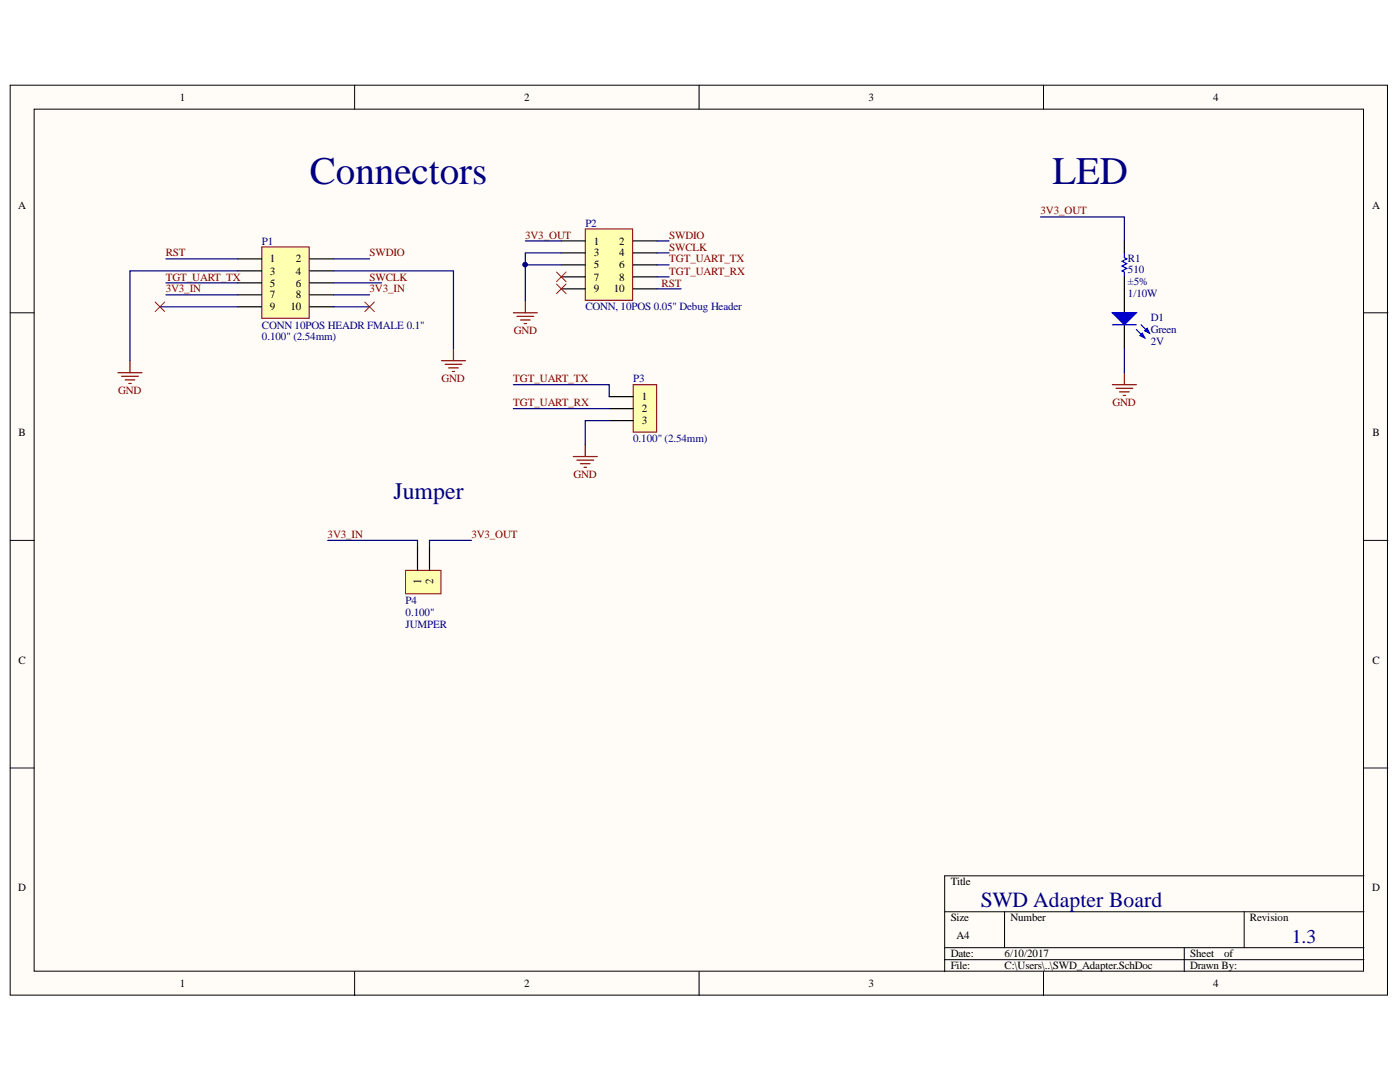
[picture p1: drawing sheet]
# Altium project MSXII_SWD_Adapter.PrjPcb
1 sheet, 6 parts. Net scope: global (net labels, ports and power ports of the same name join across sheets).
Board file: SWD_Adapter_PCB.PcbDoc

## Sheet SWD_Adapter.SchDoc: SWD Adapter Board
size A4; DrawnBy: Norman Chong; Revision: 1.3

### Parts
D1  Color: Green  Voltage - Forward (Vf) (Typ): 2V  [LED_0603]  (hidden comment: LED GREEN CLEAR 2V 0603)
P1  CONN 10POS HEADR FMALE 0.1"  Pitch - Mating: 0.100" (2.54mm)  [CONN ,10 POS Header 0.100"]
P2  Pitch - Mating: 0.050" (1.27mm)  [CONN, 10POS 0.05" Debug Header]  (hidden comment: CONN 10POS HEADR MALE 0.05")
P3  Pitch - Mating: 0.100" (2.54mm)  (hidden comment: CONN 3POS HEADR MALE 0.1")
P4  Row Spacing - Mating: 0.100"  [CONN 2POS JUMPER 0.1"]  (hidden comment: JUMPER)
R1  Resistance: 510  Tolerance: ±5%  Power: 1/10W  [RES, 0603]  (hidden comment: RES 510 OHM 5% 1/10W 0603)

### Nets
GND: D1.2(K) P1.3 P1.4 P2.3 P2.5 P3.3
3V3_IN: P1.7 P1.8 P4.1
3V3_OUT: P2.1 P4.2 R1.1
RST: P1.1 P2.10
SWCLK: P1.6 P2.4
SWDIO: P1.2 P2.2
TGT_UART_RX: P2.8 P3.2
TGT_UART_TX: P1.5 P2.6 P3.1
NetD1_1: D1.1(A) R1.2

Not connected (* = marked no-connect by the designer): P1 9* 10*; P2 7* 9*

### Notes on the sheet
- Connectors
- LED
- Jumper
